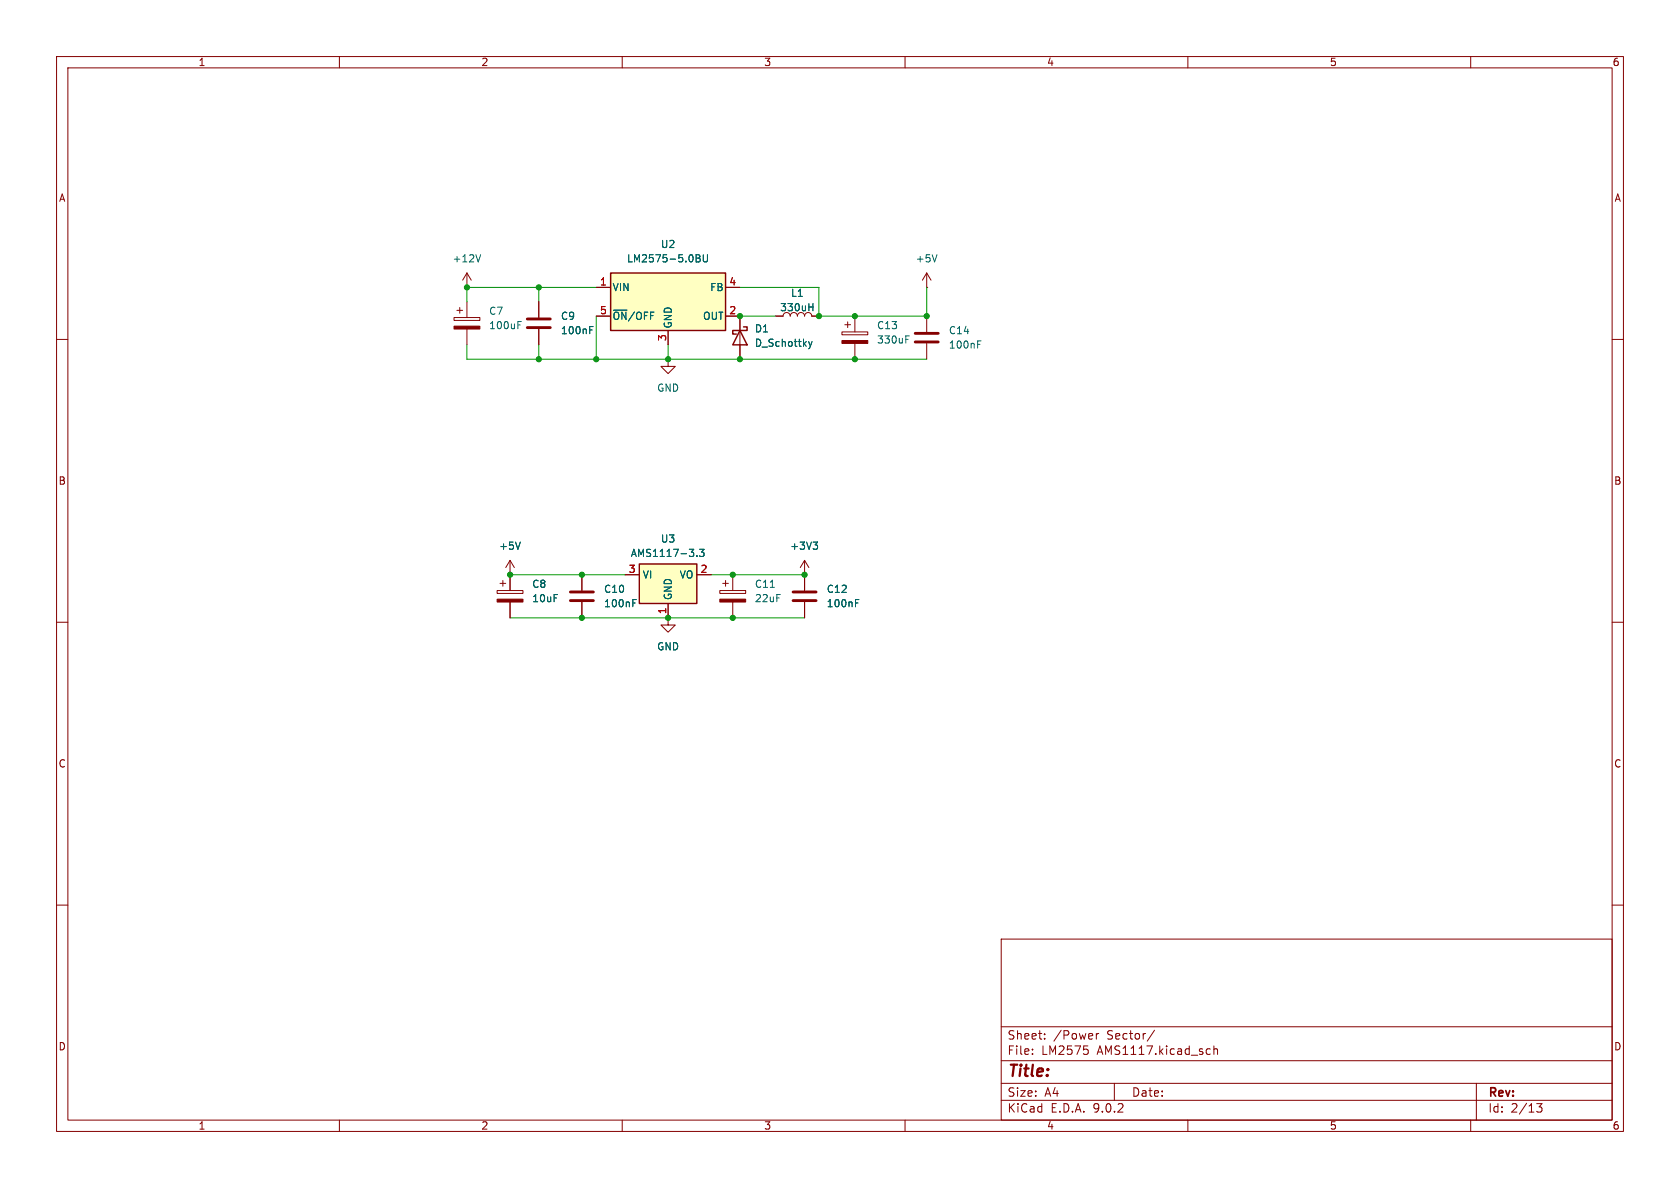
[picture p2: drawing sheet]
<svg xmlns="http://www.w3.org/2000/svg" width="297mm" height="210mm" viewBox="0 0 297 210" stroke-linecap="round" stroke-linejoin="round" font-family="sans-serif">
<g fill="none" stroke="#840000" stroke-width=".18">
<path d="M10 10h277v190h-277zM12 12h273v186h-273zM60 10v2M110 10v2M160 10v2M210 10v2M260 10v2M80.3 56.1h4.5v.5h-4.5zM80.8 54.9h1M81.3 54.4v1M82.5 50.8h.1M82.5 48.3v2.5"/>
<path d="M82.5 53.3v2.8M82.5 58.2v2.8M82.5 48.3l-.7 1.2M82.5 48.3l.8 1.2M95.2 53.3v2.8M95.2 58.2v2.8M10 60h2M118.1 63.5v1.3h1.3l-1.3 1.2-1.3-1.2h1.3M118.1 63.5h.1M285 60h2M90.2 99.1l-.8 1.2M90.2 99.1l.7 1.2"/>
<path d="M90.2 99.1v5.3M10 110h2M87.9 104.4h4.6v.5h-4.6zM88.4 103.1h1M88.9 102.6v1M90.2 101.6h.1M90.2 106.4v2.8M102.9 101.6v2.8M102.9 106.4v2.8M118.1 109.2v1.3h1.3l-1.3 1.3-1.3-1.3h1.3M118.1 109.2h.1M285 110h2"/>
<path d="M10 160h2M177 166h108v32h-108zM285 160h2M60 198v2M110 198v2M160 198v2M177 194.5h108M177 191.5h108M177 187.5h108M177 181.5h108M182.5 186.3v.1M182.5 185.5v.1"/>
<path d="M184.7 183.6v.1M184.7 182.8v.1M191.6 184.9h.7M192.2 185.5l.2 .3-.2 .5M193.8 182.7v1M194.2 182.7l-.2 .1-.2 .2M197 191.5v3M204.1 182.1l-1.3 2M210 198v2M213.5 185.4l.5 .1M214 186.3l-.5 .1M214.6 185.5l.2-.1 .4 .1v.9"/>
<path d="M214.6 184.9v1.5M260 198v2M261 191.5v6.5M271.7 195.1h.9l-.5 .6 .4 .1v.7l-.2 .1-.6-.1"/>
</g>
<path d="M85 45l-.5 1.3M91.6 57.4h.4M91.6 56.8h.6M104.3 58.3h.4M104.3 57.7h.6M92 95.8l-.4 1.3M111.9 106.6h.4M111.9 106h.6" fill="none" stroke="#006464" stroke-width=".18"/>
<g fill="#840000" stroke="#840000" stroke-width=".18">
<path d="M80.3 57.7h4.5v.5h-4.5z"/>
<path d="M87.9 105.9h4.6v.5h-4.6z"/>
</g>
<path d="M93.2 56.4h4.1M93.2 57.9h4.1M100.8 104.6h4.1M100.8 106.2h4.1" fill="none" stroke="#840000" stroke-width=".51"/>
<path d="M113 99.7h10.2v7h-10.2z" fill="#ffffc2"/>
<path d="M130.8 58.4l1.3 2.6h-2.6zM131.4 57.8h.7v.6h-2.6v.7h.7M113 99.7h10.2v7h-10.2z" fill="none" stroke="#840000" stroke-width=".25"/>
<path d="M130.8 55.9v7.6M137.2 55.9h1.2a.64 .64 0 0 1 .7-.7 .64 .64 0 0 1 .6 .7 .64 .64 0 0 1 .6-.7 .64 .64 0 0 1 .7 .7 .64 .64 0 0 1 .6-.7 .64 .64 0 0 1 .6 .7 .64 .64 0 0 1 .7-.7 .64 .64 0 0 1 .6 .7h1.3M110.5 101.6h2.5M118.1 106.7v2.5M123.2 101.6h2.5" fill="none" stroke="#840000" stroke-width=".18"/>
<path d="M143 54.3h.7M143.7 53.7v1.2M143 60.4l.3 .8M143.3 61.2l-.3 .4M143.6 60.4l-.3 .8M123.2 98.2v.2M123.7 97.1h.8l-.5 .5 .4 .1v.5l-.2 .2-.5-.2" fill="none" stroke="#006464" stroke-width=".18"/>
<path d="M107.9 48.3h20.4v10.1h-20.4z" fill="#ffffc2"/>
<path d="M107.9 48.3h20.4v10.1h-20.4z" fill="none" stroke="#840000" stroke-width=".25"/>
<g fill="none" stroke="#840000" stroke-width=".18">
<path d="M95.2 53.3v2.8M95.2 58.2v2.8M105.4 50.8h2.5M105.4 55.9h2.5M118.1 58.4v2.6M128.3 50.8h2.5M128.3 55.9h2.5v2.5M137.2 55.9h1.2M143.5 55.9h1.3M148.8 58.7h4.6v.5h-4.6zM149.4 57.4h1M149.9 56.9v1"/>
<path d="M151.1 55.9v2.8M163.8 50.8h.1M163.8 48.3l-.7 1.2M163.8 48.3l.8 1.2M163.8 48.3v2.5M163.8 55.9v2.8M130.8 61v2.5M151.1 60.7v2.8M163.8 60.7v2.8M142.2 99.1v5.3M142.2 99.1l-.7 1.2M142.2 99.1l.8 1.2"/>
<path d="M90.2 101.6h.1M90.2 101.6v2.8M90.2 106.4v2.8M102.9 101.6v2.8M102.9 106.4v2.8M110.5 101.6h2.5M118.1 109.2h.1M118.1 106.7v2.5M123.2 101.6h2.5M127.3 104.4h4.5v.5h-4.5zM127.8 103.1h1M128.3 102.6v1"/>
<path d="M129.5 101.6v2.8M129.5 106.4v2.8M142.2 101.6h.1M142.2 106.4v2.8"/>
</g>
<g fill="none" stroke="#006464" stroke-width=".18">
<path d="M104.3 58.3h.4M104.3 57.7h.6M123.1 45l.6 .2v.2l-.2 .2M123.1 45.6h.4M123.5 45.6l.3 .3-.1 .3-.6 .1M124.3 45v1.1l.3 .2 .3-.1 .2-.1v-1.1M143 54.3h.7M143.7 53.7v1.2M160.1 60h.5M160.1 59.4h.6M165.6 45l-.4 1.3M143 60.4l.3 .8"/>
<path d="M143.3 61.2l-.3 .4M143.6 60.4l-.3 .8M172.8 60.9h.5M172.8 60.3h.6M92 95.8l-.4 1.3M123.2 98.2v.2M123.7 97.1h.8l-.5 .5 .4 .1v.5l-.2 .2-.5-.2M143.8 95.8h.7l-.4 .5M144.3 96.3l.2 .3v.3l-.2 .2M111.9 106.6h.4M111.9 106h.6M136.2 103.8h.7"/>
<path d="M151.2 106.6h.5M151.2 106h.6"/>
</g>
<g fill="#840000" stroke="#840000" stroke-width=".18">
<path d="M127.3 105.9h4.5v.5h-4.5z"/>
<path d="M148.8 60.2h4.6v.5h-4.6z"/>
</g>
<path d="M161.8 58.9h4.1M161.8 60.5h4.1M140.2 104.6h4.1M140.2 106.2h4.1" fill="none" stroke="#840000" stroke-width=".51"/>
<path d="M95.2 50.8v2.5M105.4 50.8h-22.9v2.5M105.4 55.9v7.6M130.8 50.8h14v5.1h19v-5.1M130.8 55.9h6.4M82.5 61v2.5h81.3M95.2 61v2.5M118.1 61v2.5M90.2 101.6h20.3M90.2 109.2h52M125.7 101.6h16.5" fill="none" stroke="#009600" stroke-width=".18"/>
<g fill="#009600" stroke="#009600" stroke-width=".18">
<circle cx="102.9" cy="109.2" r=".46"/>
<circle cx="90.2" cy="101.6" r=".46"/>
<circle cx="95.2" cy="63.5" r=".46"/>
<circle cx="95.2" cy="50.8" r=".46"/>
<circle cx="82.5" cy="50.8" r=".46"/>
<circle cx="105.4" cy="63.5" r=".46"/>
<circle cx="102.9" cy="101.6" r=".46"/>
<circle cx="118.1" cy="109.2" r=".46"/>
<circle cx="144.8" cy="55.9" r=".46"/>
<circle cx="118.1" cy="63.5" r=".46"/>
<circle cx="130.8" cy="55.9" r=".46"/>
<circle cx="130.8" cy="63.5" r=".46"/>
<circle cx="142.2" cy="101.6" r=".46"/>
<circle cx="129.5" cy="109.2" r=".46"/>
<circle cx="129.5" cy="101.6" r=".46"/>
<circle cx="151.1" cy="55.9" r=".46"/>
<circle cx="151.1" cy="63.5" r=".46"/>
<circle cx="163.8" cy="55.9" r=".46"/>
</g>
<text font-size="2.8" fill="#840000" x="178" y="190.9">Title:</text>
<g font-size="2.1" fill="#840000">
<text x="178" y="184">Sheet:</text>
<text x="186.2" y="184">/Power</text>
<text x="195.7" y="184">Sector/</text>
<text x="178" y="186.7">File:</text>
<text x="184.1" y="186.7">LM2575</text>
<text x="194" y="186.7">AMS1117.kicad_sch</text>
<text x="178" y="196.9">KiCad</text>
<text x="178" y="194.1">Size:</text>
<text x="184.7" y="194.1">A4</text>
<text x="185.7" y="196.9">E.D.A.</text>
<text x="193.3" y="196.9">9.0.2</text>
<text x="200" y="194.1">Date:</text>
<text x="263" y="194.3">Rev:</text>
<text x="263" y="196.9">Id:</text>
<text x="267.1" y="196.9">2/13</text>
</g>
<g font-size="1.8" fill="#840000">
<text x="35" y="11.9">1</text>
<text x="85" y="11.9">2</text>
<text x="135" y="11.9">3</text>
<text x="185" y="11.9">4</text>
<text x="235" y="11.9">5</text>
<text x="285" y="11.9">6</text>
<text x="10.3" y="35.9">A</text>
<text x="285.3" y="35.9">A</text>
<text x="10.3" y="85.9">B</text>
<text x="285.3" y="85.9">B</text>
<text x="10.3" y="135.9">C</text>
<text x="285.3" y="135.9">C</text>
<text x="10.3" y="185.9">D</text>
<text x="285.3" y="185.9">D</text>
<text x="35" y="199.9">1</text>
<text x="85" y="199.9">2</text>
<text x="135" y="199.9">3</text>
<text x="185" y="199.9">4</text>
<text x="235" y="199.9">5</text>
<text x="285" y="199.9">6</text>
</g>
<g font-size="1.8" fill="#006464">
<text x="79.9" y="46.6">+12V</text>
<text x="110.8" y="46.6">LM2575-5.0BU</text>
<text x="116.7" y="44">U2</text>
<text x="161.8" y="46.6">+5V</text>
<text x="108.2" y="51.7">VIN</text>
<text x="125.5" y="51.7">FB</text>
<text x="139.7" y="52.7">L1</text>
<text x="86.4" y="55.9">C7</text>
<text x="86.4" y="58.4">100uF</text>
<text x="99.1" y="56.7">C9</text>
<text x="99.1" y="59.3">100nF</text>
<text x="108.2" y="56.7">~{ON}/OFF</text>
<text x="119" y="58.2" transform="rotate(-90 119 58.2)">GND</text>
<text x="124.2" y="56.7">OUT</text>
<text x="133.4" y="59">D1</text>
<text x="137.8" y="55.2">330uH</text>
<text x="154.9" y="58.4">C13</text>
<text x="167.6" y="59.3">C14</text>
<text x="133.4" y="61.5">D_Schottky</text>
<text x="154.9" y="60.9">330uF</text>
<text x="167.6" y="61.8">100nF</text>
<text x="116.1" y="69.4">GND</text>
<text x="88.1" y="97.4">+5V</text>
<text x="111.4" y="98.7">AMS1117-3.3</text>
<text x="116.7" y="96.1">U3</text>
<text x="139.6" y="97.4">+3V3</text>
<text x="94" y="104.1">C8</text>
<text x="94" y="106.7">10uF</text>
<text x="106.7" y="107.5">100nF</text>
<text x="106.7" y="105">C10</text>
<text x="113.5" y="102.5">VI</text>
<text x="119" y="106.2" transform="rotate(-90 119 106.2)">GND</text>
<text x="120.1" y="102.5">VO</text>
<text x="133.4" y="104.1">C11</text>
<text x="133.4" y="106.7">22uF</text>
<text x="146.1" y="107.5">100nF</text>
<text x="146.1" y="105">C12</text>
<text x="116.1" y="115.2">GND</text>
</g>
<g font-size="1.8" fill="#a90000">
<text x="106" y="50.5">1</text>
<text x="128.8" y="50.5">4</text>
<text x="106" y="55.6">5</text>
<text x="128.8" y="55.6">2</text>
<text x="117.9" y="60.4" transform="rotate(-90 117.9 60.4)">3</text>
<text x="111.1" y="101.3">3</text>
<text x="123.8" y="101.3">2</text>
<text x="117.9" y="108.7" transform="rotate(-90 117.9 108.7)">1</text>
</g>
</svg>
